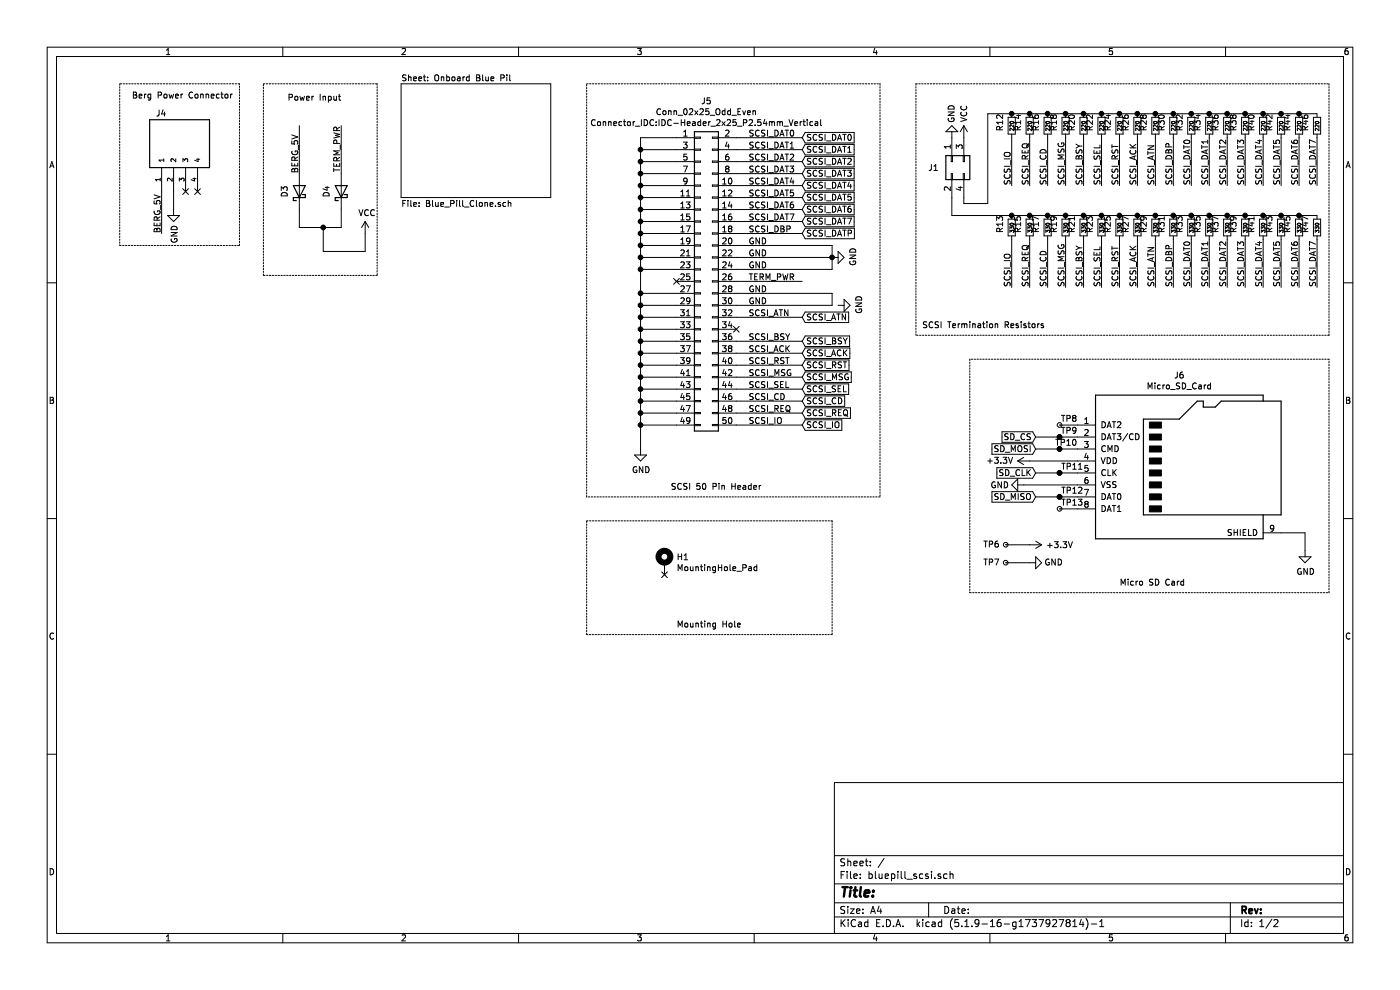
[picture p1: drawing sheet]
EESchema Schematic File Version 4
EELAYER 30 0
EELAYER END
$Descr A4 11693 8268
encoding utf-8
Sheet 1 2
Title ""
Date ""
Rev ""
Comp ""
Comment1 ""
Comment2 ""
Comment3 ""
Comment4 ""
$EndDescr
$Comp
L Connector_Generic:Conn_02x25_Odd_Even J5
U 1 1
P 5850 2350
F 0 "J5" H 5900 3857 50  0000 C CNN
F 1 "Conn_02x25_Odd_Even" H 5900 3766 50  0000 C CNN
F 2 "Connector_IDC:IDC-Header_2x25_P2.54mm_Vertical" H 5900 3675 50  0000 C CNN
F 3 "~" H 5850 2350 50  0001 C CNN
F 4 "https://lcsc.com/product-detail/IDC-Connectors_BOOMELE-Boom-Precision-Elec-C30006_C30006.html" H 5850 2350 50  0001 C CNN "LCSC"
	1    5850 2350
	1    0    0    -1  
$EndComp
Wire Wire Line
	6150 1150 6700 1150
Wire Wire Line
	6150 1250 6700 1250
Wire Wire Line
	6150 1350 6700 1350
Wire Wire Line
	6150 1450 6700 1450
Wire Wire Line
	6150 1550 6700 1550
Wire Wire Line
	6150 1650 6700 1650
Wire Wire Line
	6150 1750 6700 1750
Wire Wire Line
	6150 1850 6700 1850
Text Label 6250 1150 0    50   ~ 0
SCSI_DAT0
Text Label 6250 1250 0    50   ~ 0
SCSI_DAT1
Text Label 6250 1350 0    50   ~ 0
SCSI_DAT2
Text Label 6250 1450 0    50   ~ 0
SCSI_DAT3
Text Label 6250 1550 0    50   ~ 0
SCSI_DAT4
Text Label 6250 1650 0    50   ~ 0
SCSI_DAT5
Text Label 6250 1750 0    50   ~ 0
SCSI_DAT6
Text Label 6250 1850 0    50   ~ 0
SCSI_DAT7
Wire Wire Line
	6150 1950 6700 1950
Wire Wire Line
	6150 2650 6700 2650
Wire Wire Line
	6150 2850 6700 2850
Wire Wire Line
	6150 2950 6700 2950
Wire Wire Line
	6150 3050 6700 3050
Text Label 6250 1950 0    50   ~ 0
SCSI_DBP
Text Label 6250 2850 0    50   ~ 0
SCSI_BSY
Text Label 6250 2950 0    50   ~ 0
SCSI_ACK
Text Label 6250 3050 0    50   ~ 0
SCSI_RST
Wire Wire Line
	6150 3250 6700 3250
Text Label 6250 3250 0    50   ~ 0
SCSI_SEL
Wire Wire Line
	6150 3350 6700 3350
Text Label 6250 3350 0    50   ~ 0
SCSI_CD
Wire Wire Line
	6150 3450 6700 3450
Text Label 6250 3450 0    50   ~ 0
SCSI_REQ
Wire Wire Line
	6150 3550 6700 3550
Text Label 6250 3550 0    50   ~ 0
SCSI_IO
Wire Wire Line
	9000 3950 8850 3950
$Comp
L power:+3.3V #PWR014
U 1 1
P 8600 3850
F 0 "#PWR014" H 8600 3700 50  0001 C CNN
F 1 "+3.3V" V 8600 4100 50  0000 C CNN
F 2 "" H 8600 3850 50  0001 C CNN
F 3 "" H 8600 3850 50  0001 C CNN
	1    8600 3850
	0    -1   -1   0   
$EndComp
$Comp
L Connector:Micro_SD_Card J6
U 1 1
P 9900 3850
F 0 "J6" H 9850 4567 50  0000 C CNN
F 1 "Micro_SD_Card" H 9850 4476 50  0000 C CNN
F 2 "Connector_Card:microSD_HC_Molex_104031-0811" H 11050 4150 50  0001 C CNN
F 3 "https://www.mouser.com/datasheet/2/276/1/1040310811_MEMORY_CARD_SOCKET-153593.pdf" H 9900 3850 50  0001 C CNN
F 4 "https://www.mouser.com/ProductDetail/538-104031-0811" H 9900 3850 50  0001 C CNN "Mouser"
	1    9900 3850
	1    0    0    -1  
$EndComp
Wire Wire Line
	10700 4450 10900 4450
Wire Wire Line
	10900 4450 10900 4600
$Comp
L power:GND #PWR018
U 1 1
P 10900 4600
F 0 "#PWR018" H 10900 4350 50  0001 C CNN
F 1 "GND" H 10905 4427 50  0000 C CNN
F 2 "" H 10900 4600 50  0001 C CNN
F 3 "" H 10900 4600 50  0001 C CNN
	1    10900 4600
	1    0    0    -1  
$EndComp
Wire Wire Line
	5650 1150 5350 1150
Wire Wire Line
	5650 1250 5350 1250
Wire Wire Line
	5650 1350 5350 1350
Wire Wire Line
	5650 1450 5350 1450
Wire Wire Line
	5650 1550 5350 1550
Wire Wire Line
	5650 1650 5350 1650
Wire Wire Line
	5650 1750 5350 1750
Wire Wire Line
	5650 1850 5350 1850
Wire Wire Line
	5650 1950 5350 1950
Wire Wire Line
	5650 2050 5350 2050
Wire Wire Line
	5650 2150 5350 2150
Wire Wire Line
	5650 2250 5350 2250
Wire Wire Line
	5650 2450 5350 2450
Wire Wire Line
	5650 2550 5350 2550
Wire Wire Line
	5650 2650 5350 2650
Wire Wire Line
	5650 2750 5350 2750
Wire Wire Line
	5650 2850 5350 2850
Wire Wire Line
	5650 2950 5350 2950
Wire Wire Line
	5650 3050 5350 3050
Wire Wire Line
	5650 3150 5350 3150
Wire Wire Line
	5650 3250 5350 3250
Wire Wire Line
	5650 3350 5350 3350
Wire Wire Line
	5650 3450 5350 3450
Wire Wire Line
	5650 3550 5350 3550
Wire Wire Line
	5350 1150 5350 1250
Connection ~ 5350 3550
Connection ~ 5350 1250
Wire Wire Line
	5350 1250 5350 1350
Connection ~ 5350 1350
Wire Wire Line
	5350 1350 5350 1450
Connection ~ 5350 1450
Wire Wire Line
	5350 1450 5350 1550
Connection ~ 5350 1550
Wire Wire Line
	5350 1550 5350 1650
Connection ~ 5350 1650
Wire Wire Line
	5350 1650 5350 1750
Connection ~ 5350 1750
Wire Wire Line
	5350 1750 5350 1850
Connection ~ 5350 1850
Wire Wire Line
	5350 1850 5350 1950
Connection ~ 5350 1950
Wire Wire Line
	5350 1950 5350 2050
Connection ~ 5350 2050
Wire Wire Line
	5350 2050 5350 2150
Connection ~ 5350 2150
Wire Wire Line
	5350 2150 5350 2250
Connection ~ 5350 2250
Connection ~ 5350 2450
Wire Wire Line
	5350 2450 5350 2550
Connection ~ 5350 2550
Wire Wire Line
	5350 2550 5350 2650
Connection ~ 5350 2650
Wire Wire Line
	5350 2650 5350 2750
Connection ~ 5350 2750
Wire Wire Line
	5350 2750 5350 2850
Connection ~ 5350 2850
Wire Wire Line
	5350 2850 5350 2950
Connection ~ 5350 2950
Wire Wire Line
	5350 2950 5350 3050
Connection ~ 5350 3050
Wire Wire Line
	5350 3050 5350 3150
Connection ~ 5350 3150
Wire Wire Line
	5350 3150 5350 3250
Connection ~ 5350 3250
Wire Wire Line
	5350 3250 5350 3350
Connection ~ 5350 3350
Wire Wire Line
	5350 3350 5350 3450
Connection ~ 5350 3450
Wire Wire Line
	5350 3450 5350 3550
Text Label 6250 2650 0    50   ~ 0
SCSI_ATN
Wire Wire Line
	6150 2050 6950 2050
Wire Wire Line
	6950 2050 6950 2150
Wire Wire Line
	6150 2150 6950 2150
Connection ~ 6950 2150
Wire Wire Line
	6950 2150 6950 2250
Wire Wire Line
	6150 2250 6950 2250
Wire Wire Line
	6150 2450 6950 2450
Wire Wire Line
	6950 2450 6950 2550
Wire Wire Line
	6150 2550 6950 2550
$Comp
L power:GND #PWR013
U 1 1
P 6950 2150
F 0 "#PWR013" H 6950 1900 50  0001 C CNN
F 1 "GND" H 6955 1977 50  0000 C CNN
F 2 "" H 6950 2150 50  0001 C CNN
F 3 "" H 6950 2150 50  0001 C CNN
	1    6950 2150
	0    -1   -1   0   
$EndComp
Wire Wire Line
	6150 3150 6700 3150
Text Label 6250 3150 0    50   ~ 0
SCSI_MSG
$Comp
L power:GND #PWR015
U 1 1
P 7950 1150
F 0 "#PWR015" H 7950 900 50  0001 C CNN
F 1 "GND" V 7950 950 50  0000 C CNN
F 2 "" H 7950 1150 50  0001 C CNN
F 3 "" H 7950 1150 50  0001 C CNN
	1    7950 1150
	-1   0    0    1   
$EndComp
Wire Wire Line
	5350 2250 5350 2450
NoConn ~ 5650 2350
NoConn ~ 6150 2750
Text Label 6250 2050 0    50   ~ 0
GND
Text Label 6250 2150 0    50   ~ 0
GND
Text Label 6250 2250 0    50   ~ 0
GND
Text Label 6250 2350 0    50   ~ 0
TERM_PWR
Text Label 6250 2450 0    50   ~ 0
GND
Text Label 6250 2550 0    50   ~ 0
GND
Wire Wire Line
	9000 3750 8850 3750
Wire Wire Line
	9000 3650 8850 3650
Wire Wire Line
	9000 4150 8850 4150
Wire Notes Line
	7650 700  11100 700 
Wire Notes Line
	11100 700  11100 2800
Wire Notes Line
	11100 2800 7650 2800
Wire Notes Line
	7650 2800 7650 700 
Wire Notes Line
	4900 700  7350 700 
Wire Notes Line
	7350 700  7350 4150
Wire Notes Line
	7350 4150 4900 4150
Wire Notes Line
	4900 4150 4900 700 
Text Notes 5600 4100 0    50   ~ 0
SCSI 50 Pin Header
$Comp
L Mechanical:MountingHole_Pad H1
U 1 1
P 5550 4700
F 0 "H1" H 5650 4749 50  0000 L CNN
F 1 "MountingHole_Pad" H 5650 4658 50  0000 L CNN
F 2 "MountingHole:MountingHole_2.7mm_M2.5" H 5550 4700 50  0001 C CNN
F 3 "~" H 5550 4700 50  0001 C CNN
	1    5550 4700
	1    0    0    -1  
$EndComp
Wire Wire Line
	5350 3550 5350 3750
$Comp
L power:GND #PWR012
U 1 1
P 5350 3750
F 0 "#PWR012" H 5350 3500 50  0001 C CNN
F 1 "GND" H 5355 3577 50  0000 C CNN
F 2 "" H 5350 3750 50  0001 C CNN
F 3 "" H 5350 3750 50  0001 C CNN
	1    5350 3750
	1    0    0    -1  
$EndComp
Wire Notes Line
	8100 4950 11100 4950
Wire Notes Line
	11100 4950 11100 3000
Wire Notes Line
	11100 3000 8100 3000
Text Notes 9350 4900 0    50   ~ 0
Micro SD Card
Wire Notes Line
	6950 4350 6950 5300
Wire Notes Line
	6950 5300 4900 5300
Wire Notes Line
	4900 5300 4900 4350
Wire Notes Line
	4900 4350 6950 4350
Text Notes 5650 5250 0    50   ~ 0
Mounting Hole
NoConn ~ 5550 4800
Text Label 8450 2400 1    50   ~ 0
SCSI_IO
Text Label 8600 2400 1    50   ~ 0
SCSI_REQ
Text Label 8750 2400 1    50   ~ 0
SCSI_CD
Text Label 8900 2400 1    50   ~ 0
SCSI_MSG
Text Label 9050 2400 1    50   ~ 0
SCSI_BSY
Text Label 9200 2400 1    50   ~ 0
SCSI_SEL
Text Label 9350 2400 1    50   ~ 0
SCSI_RST
Text Label 9500 2400 1    50   ~ 0
SCSI_ACK
Text Label 9650 2400 1    50   ~ 0
SCSI_ATN
Wire Wire Line
	8450 2000 8450 2400
Wire Wire Line
	8600 2000 8600 2400
Wire Wire Line
	8750 2000 8750 2400
Wire Wire Line
	8900 2000 8900 2400
Wire Wire Line
	9050 2000 9050 2400
Wire Wire Line
	9200 2000 9200 2400
Wire Wire Line
	9350 2000 9350 2400
Wire Wire Line
	9500 2000 9500 2400
Wire Wire Line
	9650 2000 9650 2400
Text Label 9800 2400 1    50   ~ 0
SCSI_DBP
Text Label 9800 1550 1    50   ~ 0
SCSI_DBP
Text Notes 7700 2750 0    50   ~ 0
SCSI Termination Resistors
Text Label 11000 2400 1    50   ~ 0
SCSI_DAT7
Text Label 10850 2400 1    50   ~ 0
SCSI_DAT6
Text Label 10250 2400 1    50   ~ 0
SCSI_DAT2
Text Label 10700 2400 1    50   ~ 0
SCSI_DAT5
Text Label 10550 2400 1    50   ~ 0
SCSI_DAT4
Text Label 10400 2400 1    50   ~ 0
SCSI_DAT3
Text Label 10100 2400 1    50   ~ 0
SCSI_DAT1
Wire Wire Line
	11000 2000 11000 2400
Wire Wire Line
	10850 2000 10850 2400
Wire Wire Line
	10700 2000 10700 2400
Wire Wire Line
	10550 2000 10550 2400
Wire Wire Line
	10400 2000 10400 2400
Wire Wire Line
	10250 2000 10250 2400
Wire Wire Line
	10100 2000 10100 2400
Wire Wire Line
	9950 2000 9950 2400
Wire Wire Line
	9800 2000 9800 2400
Text Label 9950 2400 1    50   ~ 0
SCSI_DAT0
Text Label 11000 1550 1    50   ~ 0
SCSI_DAT7
Text Label 10850 1550 1    50   ~ 0
SCSI_DAT6
Text Label 10250 1550 1    50   ~ 0
SCSI_DAT2
Text Label 10700 1550 1    50   ~ 0
SCSI_DAT5
Text Label 10550 1550 1    50   ~ 0
SCSI_DAT4
Text Label 10400 1550 1    50   ~ 0
SCSI_DAT3
Text Label 10100 1550 1    50   ~ 0
SCSI_DAT1
Wire Wire Line
	9650 1150 9650 1550
Wire Wire Line
	9500 1150 9500 1550
Wire Wire Line
	9350 1150 9350 1550
Wire Wire Line
	9200 1150 9200 1550
Wire Wire Line
	9050 1150 9050 1550
Wire Wire Line
	8900 1150 8900 1550
Wire Wire Line
	8750 1150 8750 1550
Wire Wire Line
	8600 1150 8600 1550
Wire Wire Line
	8450 1150 8450 1550
Wire Wire Line
	11000 1150 11000 1550
Wire Wire Line
	10850 1150 10850 1550
Wire Wire Line
	10700 1150 10700 1550
Wire Wire Line
	10550 1150 10550 1550
Wire Wire Line
	10400 1150 10400 1550
Wire Wire Line
	10250 1150 10250 1550
Wire Wire Line
	10100 1150 10100 1550
Wire Wire Line
	9950 1150 9950 1550
Wire Wire Line
	9800 1150 9800 1550
Text Label 9950 1550 1    50   ~ 0
SCSI_DAT0
Text Label 9650 1550 1    50   ~ 0
SCSI_ATN
Text Label 9500 1550 1    50   ~ 0
SCSI_ACK
Text Label 9350 1550 1    50   ~ 0
SCSI_RST
Text Label 9200 1550 1    50   ~ 0
SCSI_SEL
Text Label 9050 1550 1    50   ~ 0
SCSI_BSY
Text Label 8900 1550 1    50   ~ 0
SCSI_MSG
Text Label 8750 1550 1    50   ~ 0
SCSI_CD
Text Label 8600 1550 1    50   ~ 0
SCSI_REQ
Text Label 8450 1550 1    50   ~ 0
SCSI_IO
$Comp
L power:GND #PWR06
U 1 1
P 1450 1750
F 0 "#PWR06" H 1450 1500 50  0001 C CNN
F 1 "GND" V 1455 1622 50  0000 R CNN
F 2 "" H 1450 1750 50  0001 C CNN
F 3 "" H 1450 1750 50  0001 C CNN
	1    1450 1750
	1    0    0    -1  
$EndComp
Wire Wire Line
	1450 1600 1450 1750
NoConn ~ 1550 1600
NoConn ~ 1650 1600
Wire Notes Line
	1000 700  1000 2050
Wire Notes Line
	1000 2050 2000 2050
Wire Notes Line
	2000 2050 2000 700 
Wire Notes Line
	2000 700  1000 700 
$Comp
L bluepill_scsi-rescue:171825-4-171825-4 J4
U 1 1
P 1550 1200
F 0 "J4" V 1800 1450 50  0000 R CNN
F 1 "Berg Power Connector" V 1950 1650 50  0000 R CNN
F 2 "171825-4:TE_171825-4" H 1550 1200 50  0001 L BNN
F 3 "171825-4" H 1550 1200 50  0001 L BNN
	1    1550 1200
	0    -1   -1   0   
$EndComp
Wire Wire Line
	2500 1900 2700 1900
Wire Wire Line
	2700 1900 2700 2100
Wire Wire Line
	2700 2100 3050 2100
Wire Wire Line
	3050 2100 3050 1950
Connection ~ 2700 1900
Wire Wire Line
	2700 1900 2850 1900
Text Label 2850 1050 3    50   ~ 0
TERM_PWR
Wire Notes Line
	3150 2300 2200 2300
Wire Notes Line
	2200 2300 2200 700 
Wire Notes Line
	2200 700  3150 700 
Wire Notes Line
	3150 700  3150 2300
Text Notes 2400 850  0    50   ~ 0
Power Input
Wire Wire Line
	6150 2350 6700 2350
$Comp
L power:VCC #PWR017
U 1 1
P 8050 1150
F 0 "#PWR017" H 8050 1000 50  0001 C CNN
F 1 "VCC" V 8050 1350 50  0000 C CNN
F 2 "" H 8050 1150 50  0001 C CNN
F 3 "" H 8050 1150 50  0001 C CNN
	1    8050 1150
	1    0    0    -1  
$EndComp
$Sheet
S 3350 700  1250 950 
U 60A49332
F0 "Onboard Blue Pil" 50
F1 "Blue_Pill_Clone.sch" 50
$EndSheet
Text GLabel 6700 1250 2    50   Input ~ 0
SCSI_DAT1
Text GLabel 6700 1150 2    50   Input ~ 0
SCSI_DAT0
Text GLabel 6700 3550 2    50   Input ~ 0
SCSI_IO
Text GLabel 6700 3450 2    50   Input ~ 0
SCSI_REQ
Text GLabel 6700 3350 2    50   Input ~ 0
SCSI_CD
Text GLabel 6700 3250 2    50   Input ~ 0
SCSI_SEL
Text GLabel 6700 3150 2    50   Input ~ 0
SCSI_MSG
Text GLabel 6700 3050 2    50   Input ~ 0
SCSI_RST
Text GLabel 6700 2950 2    50   Input ~ 0
SCSI_ACK
Text GLabel 6700 2850 2    50   Input ~ 0
SCSI_BSY
Text GLabel 6700 2650 2    50   Input ~ 0
SCSI_ATN
Text GLabel 6700 1850 2    50   Input ~ 0
SCSI_DAT7
Text GLabel 6700 1750 2    50   Input ~ 0
SCSI_DAT6
Text GLabel 6700 1650 2    50   Input ~ 0
SCSI_DAT5
Text GLabel 6700 1550 2    50   Input ~ 0
SCSI_DAT4
Text GLabel 8650 3650 0    50   Input ~ 0
SD_CS
Text GLabel 8650 3950 0    50   Input ~ 0
SD_CLK
Text GLabel 8650 4150 0    50   Input ~ 0
SD_MISO
Text GLabel 8650 3750 0    50   Input ~ 0
SD_MOSI
Text GLabel 6700 1950 2    50   Input ~ 0
SCSI_DATP
Text GLabel 6700 1350 2    50   Input ~ 0
SCSI_DAT2
Text GLabel 6700 1450 2    50   Input ~ 0
SCSI_DAT3
Wire Wire Line
	2850 1050 2850 1450
Text Label 1350 1950 1    50   ~ 0
BERG_5V
Wire Wire Line
	1350 1600 1350 1950
Text Label 2500 1450 1    50   ~ 0
BERG_5V
Wire Wire Line
	2500 1050 2500 1450
$Comp
L Device:R_Small R12
U 1 1
P 8450 1050
F 0 "R12" V 8350 1000 50  0000 L CNN
F 1 "220" V 8450 1000 31  0000 L CNN
F 2 "Resistor_SMD:R_0603_1608Metric" H 8450 1050 50  0001 C CNN
F 3 "~" H 8450 1050 50  0001 C CNN
F 4 "C22962" H 8450 1050 50  0001 C CNN "LCSC"
	1    8450 1050
	1    0    0    -1  
$EndComp
$Comp
L Device:R_Small R14
U 1 1
P 8600 1050
F 0 "R14" V 8500 1000 50  0000 L CNN
F 1 "220" V 8600 1000 31  0000 L CNN
F 2 "Resistor_SMD:R_0603_1608Metric" H 8600 1050 50  0001 C CNN
F 3 "~" H 8600 1050 50  0001 C CNN
F 4 "C22962" H 8600 1050 50  0001 C CNN "LCSC"
	1    8600 1050
	1    0    0    -1  
$EndComp
$Comp
L Device:R_Small R16
U 1 1
P 8750 1050
F 0 "R16" V 8650 1000 50  0000 L CNN
F 1 "220" V 8750 1000 31  0000 L CNN
F 2 "Resistor_SMD:R_0603_1608Metric" H 8750 1050 50  0001 C CNN
F 3 "~" H 8750 1050 50  0001 C CNN
F 4 "C22962" H 8750 1050 50  0001 C CNN "LCSC"
	1    8750 1050
	1    0    0    -1  
$EndComp
$Comp
L Device:R_Small R18
U 1 1
P 8900 1050
F 0 "R18" V 8800 1000 50  0000 L CNN
F 1 "220" V 8900 1000 31  0000 L CNN
F 2 "Resistor_SMD:R_0603_1608Metric" H 8900 1050 50  0001 C CNN
F 3 "~" H 8900 1050 50  0001 C CNN
F 4 "C22962" H 8900 1050 50  0001 C CNN "LCSC"
	1    8900 1050
	1    0    0    -1  
$EndComp
$Comp
L Device:R_Small R20
U 1 1
P 9050 1050
F 0 "R20" V 8950 1000 50  0000 L CNN
F 1 "220" V 9050 1000 31  0000 L CNN
F 2 "Resistor_SMD:R_0603_1608Metric" H 9050 1050 50  0001 C CNN
F 3 "~" H 9050 1050 50  0001 C CNN
F 4 "C22962" H 9050 1050 50  0001 C CNN "LCSC"
	1    9050 1050
	1    0    0    -1  
$EndComp
$Comp
L Device:R_Small R22
U 1 1
P 9200 1050
F 0 "R22" V 9100 1000 50  0000 L CNN
F 1 "220" V 9200 1000 31  0000 L CNN
F 2 "Resistor_SMD:R_0603_1608Metric" H 9200 1050 50  0001 C CNN
F 3 "~" H 9200 1050 50  0001 C CNN
F 4 "C22962" H 9200 1050 50  0001 C CNN "LCSC"
	1    9200 1050
	1    0    0    -1  
$EndComp
$Comp
L Device:R_Small R24
U 1 1
P 9350 1050
F 0 "R24" V 9250 1000 50  0000 L CNN
F 1 "220" V 9350 1000 31  0000 L CNN
F 2 "Resistor_SMD:R_0603_1608Metric" H 9350 1050 50  0001 C CNN
F 3 "~" H 9350 1050 50  0001 C CNN
F 4 "C22962" H 9350 1050 50  0001 C CNN "LCSC"
	1    9350 1050
	1    0    0    -1  
$EndComp
$Comp
L Device:R_Small R26
U 1 1
P 9500 1050
F 0 "R26" V 9400 1000 50  0000 L CNN
F 1 "220" V 9500 1000 31  0000 L CNN
F 2 "Resistor_SMD:R_0603_1608Metric" H 9500 1050 50  0001 C CNN
F 3 "~" H 9500 1050 50  0001 C CNN
F 4 "C22962" H 9500 1050 50  0001 C CNN "LCSC"
	1    9500 1050
	1    0    0    -1  
$EndComp
$Comp
L Device:R_Small R28
U 1 1
P 9650 1050
F 0 "R28" V 9550 1000 50  0000 L CNN
F 1 "220" V 9650 1000 31  0000 L CNN
F 2 "Resistor_SMD:R_0603_1608Metric" H 9650 1050 50  0001 C CNN
F 3 "~" H 9650 1050 50  0001 C CNN
F 4 "C22962" H 9650 1050 50  0001 C CNN "LCSC"
	1    9650 1050
	1    0    0    -1  
$EndComp
$Comp
L Device:R_Small R30
U 1 1
P 9800 1050
F 0 "R30" V 9700 1000 50  0000 L CNN
F 1 "220" V 9800 1000 31  0000 L CNN
F 2 "Resistor_SMD:R_0603_1608Metric" H 9800 1050 50  0001 C CNN
F 3 "~" H 9800 1050 50  0001 C CNN
F 4 "C22962" H 9800 1050 50  0001 C CNN "LCSC"
	1    9800 1050
	1    0    0    -1  
$EndComp
$Comp
L Device:R_Small R32
U 1 1
P 9950 1050
F 0 "R32" V 9850 1000 50  0000 L CNN
F 1 "220" V 9950 1000 31  0000 L CNN
F 2 "Resistor_SMD:R_0603_1608Metric" H 9950 1050 50  0001 C CNN
F 3 "~" H 9950 1050 50  0001 C CNN
F 4 "C22962" H 9950 1050 50  0001 C CNN "LCSC"
	1    9950 1050
	1    0    0    -1  
$EndComp
$Comp
L Device:R_Small R34
U 1 1
P 10100 1050
F 0 "R34" V 10000 1000 50  0000 L CNN
F 1 "220" V 10100 1000 31  0000 L CNN
F 2 "Resistor_SMD:R_0603_1608Metric" H 10100 1050 50  0001 C CNN
F 3 "~" H 10100 1050 50  0001 C CNN
F 4 "C22962" H 10100 1050 50  0001 C CNN "LCSC"
	1    10100 1050
	1    0    0    -1  
$EndComp
$Comp
L Device:R_Small R36
U 1 1
P 10250 1050
F 0 "R36" V 10150 1000 50  0000 L CNN
F 1 "220" V 10250 1000 31  0000 L CNN
F 2 "Resistor_SMD:R_0603_1608Metric" H 10250 1050 50  0001 C CNN
F 3 "~" H 10250 1050 50  0001 C CNN
F 4 "C22962" H 10250 1050 50  0001 C CNN "LCSC"
	1    10250 1050
	1    0    0    -1  
$EndComp
$Comp
L Device:R_Small R38
U 1 1
P 10400 1050
F 0 "R38" V 10300 1000 50  0000 L CNN
F 1 "220" V 10400 1000 31  0000 L CNN
F 2 "Resistor_SMD:R_0603_1608Metric" H 10400 1050 50  0001 C CNN
F 3 "~" H 10400 1050 50  0001 C CNN
F 4 "C22962" H 10400 1050 50  0001 C CNN "LCSC"
	1    10400 1050
	1    0    0    -1  
$EndComp
$Comp
L Device:R_Small R40
U 1 1
P 10550 1050
F 0 "R40" V 10450 1000 50  0000 L CNN
F 1 "220" V 10550 1000 31  0000 L CNN
F 2 "Resistor_SMD:R_0603_1608Metric" H 10550 1050 50  0001 C CNN
F 3 "~" H 10550 1050 50  0001 C CNN
F 4 "C22962" H 10550 1050 50  0001 C CNN "LCSC"
	1    10550 1050
	1    0    0    -1  
$EndComp
$Comp
L Device:R_Small R42
U 1 1
P 10700 1050
F 0 "R42" V 10600 1000 50  0000 L CNN
F 1 "220" V 10700 1000 31  0000 L CNN
F 2 "Resistor_SMD:R_0603_1608Metric" H 10700 1050 50  0001 C CNN
F 3 "~" H 10700 1050 50  0001 C CNN
F 4 "C22962" H 10700 1050 50  0001 C CNN "LCSC"
	1    10700 1050
	1    0    0    -1  
$EndComp
$Comp
L Device:R_Small R44
U 1 1
P 10850 1050
F 0 "R44" V 10750 1000 50  0000 L CNN
F 1 "220" V 10850 1000 31  0000 L CNN
F 2 "Resistor_SMD:R_0603_1608Metric" H 10850 1050 50  0001 C CNN
F 3 "~" H 10850 1050 50  0001 C CNN
F 4 "C22962" H 10850 1050 50  0001 C CNN "LCSC"
	1    10850 1050
	1    0    0    -1  
$EndComp
$Comp
L Device:R_Small R46
U 1 1
P 11000 1050
F 0 "R46" V 10900 1000 50  0000 L CNN
F 1 "220" V 11000 1000 31  0000 L CNN
F 2 "Resistor_SMD:R_0603_1608Metric" H 11000 1050 50  0001 C CNN
F 3 "~" H 11000 1050 50  0001 C CNN
F 4 "C22962" H 11000 1050 50  0001 C CNN "LCSC"
	1    11000 1050
	1    0    0    -1  
$EndComp
Wire Wire Line
	11000 950  10850 950 
Connection ~ 8450 950 
Wire Wire Line
	8450 950  8250 950 
Connection ~ 8600 950 
Wire Wire Line
	8600 950  8450 950 
Connection ~ 8750 950 
Wire Wire Line
	8750 950  8600 950 
Connection ~ 8900 950 
Wire Wire Line
	8900 950  8750 950 
Connection ~ 9050 950 
Wire Wire Line
	9050 950  8900 950 
Connection ~ 9200 950 
Wire Wire Line
	9200 950  9050 950 
Connection ~ 9350 950 
Wire Wire Line
	9350 950  9200 950 
Connection ~ 9500 950 
Wire Wire Line
	9500 950  9350 950 
Connection ~ 9650 950 
Wire Wire Line
	9650 950  9500 950 
Connection ~ 9800 950 
Wire Wire Line
	9800 950  9650 950 
Connection ~ 9950 950 
Wire Wire Line
	9950 950  9800 950 
Connection ~ 10100 950 
Wire Wire Line
	10100 950  9950 950 
Connection ~ 10250 950 
Wire Wire Line
	10250 950  10100 950 
Connection ~ 10400 950 
Wire Wire Line
	10400 950  10250 950 
Connection ~ 10550 950 
Wire Wire Line
	10550 950  10400 950 
Connection ~ 10700 950 
Wire Wire Line
	10700 950  10550 950 
Connection ~ 10850 950 
Wire Wire Line
	10850 950  10700 950 
$Comp
L Device:R_Small R13
U 1 1
P 8450 1900
F 0 "R13" V 8350 1850 50  0000 L CNN
F 1 "330" V 8450 1850 31  0000 L CNN
F 2 "Resistor_SMD:R_0603_1608Metric" H 8450 1900 50  0001 C CNN
F 3 "~" H 8450 1900 50  0001 C CNN
F 4 "C23138" H 8450 1900 50  0001 C CNN "LCSC"
	1    8450 1900
	1    0    0    -1  
$EndComp
$Comp
L Device:R_Small R15
U 1 1
P 8600 1900
F 0 "R15" V 8500 1850 50  0000 L CNN
F 1 "330" V 8600 1850 31  0000 L CNN
F 2 "Resistor_SMD:R_0603_1608Metric" H 8600 1900 50  0001 C CNN
F 3 "~" H 8600 1900 50  0001 C CNN
F 4 "C23138" H 8600 1900 50  0001 C CNN "LCSC"
	1    8600 1900
	1    0    0    -1  
$EndComp
$Comp
L Device:R_Small R17
U 1 1
P 8750 1900
F 0 "R17" V 8650 1850 50  0000 L CNN
F 1 "330" V 8750 1850 31  0000 L CNN
F 2 "Resistor_SMD:R_0603_1608Metric" H 8750 1900 50  0001 C CNN
F 3 "~" H 8750 1900 50  0001 C CNN
F 4 "C23138" H 8750 1900 50  0001 C CNN "LCSC"
	1    8750 1900
	1    0    0    -1  
$EndComp
$Comp
L Device:R_Small R19
U 1 1
P 8900 1900
F 0 "R19" V 8800 1850 50  0000 L CNN
F 1 "330" V 8900 1850 31  0000 L CNN
F 2 "Resistor_SMD:R_0603_1608Metric" H 8900 1900 50  0001 C CNN
F 3 "~" H 8900 1900 50  0001 C CNN
F 4 "C23138" H 8900 1900 50  0001 C CNN "LCSC"
	1    8900 1900
	1    0    0    -1  
$EndComp
$Comp
L Device:R_Small R21
U 1 1
P 9050 1900
F 0 "R21" V 8950 1850 50  0000 L CNN
F 1 "330" V 9050 1850 31  0000 L CNN
F 2 "Resistor_SMD:R_0603_1608Metric" H 9050 1900 50  0001 C CNN
F 3 "~" H 9050 1900 50  0001 C CNN
F 4 "C23138" H 9050 1900 50  0001 C CNN "LCSC"
	1    9050 1900
	1    0    0    -1  
$EndComp
$Comp
L Device:R_Small R23
U 1 1
P 9200 1900
F 0 "R23" V 9100 1850 50  0000 L CNN
F 1 "330" V 9200 1850 31  0000 L CNN
F 2 "Resistor_SMD:R_0603_1608Metric" H 9200 1900 50  0001 C CNN
F 3 "~" H 9200 1900 50  0001 C CNN
F 4 "C23138" H 9200 1900 50  0001 C CNN "LCSC"
	1    9200 1900
	1    0    0    -1  
$EndComp
$Comp
L Device:R_Small R25
U 1 1
P 9350 1900
F 0 "R25" V 9250 1850 50  0000 L CNN
F 1 "330" V 9350 1850 31  0000 L CNN
F 2 "Resistor_SMD:R_0603_1608Metric" H 9350 1900 50  0001 C CNN
F 3 "~" H 9350 1900 50  0001 C CNN
F 4 "C23138" H 9350 1900 50  0001 C CNN "LCSC"
	1    9350 1900
	1    0    0    -1  
$EndComp
$Comp
L Device:R_Small R27
U 1 1
P 9500 1900
F 0 "R27" V 9400 1850 50  0000 L CNN
F 1 "330" V 9500 1850 31  0000 L CNN
F 2 "Resistor_SMD:R_0603_1608Metric" H 9500 1900 50  0001 C CNN
F 3 "~" H 9500 1900 50  0001 C CNN
F 4 "C23138" H 9500 1900 50  0001 C CNN "LCSC"
	1    9500 1900
	1    0    0    -1  
$EndComp
$Comp
L Device:R_Small R29
U 1 1
P 9650 1900
F 0 "R29" V 9550 1850 50  0000 L CNN
F 1 "330" V 9650 1850 31  0000 L CNN
F 2 "Resistor_SMD:R_0603_1608Metric" H 9650 1900 50  0001 C CNN
F 3 "~" H 9650 1900 50  0001 C CNN
F 4 "C23138" H 9650 1900 50  0001 C CNN "LCSC"
	1    9650 1900
	1    0    0    -1  
$EndComp
$Comp
L Device:R_Small R31
U 1 1
P 9800 1900
F 0 "R31" V 9700 1850 50  0000 L CNN
F 1 "330" V 9800 1850 31  0000 L CNN
F 2 "Resistor_SMD:R_0603_1608Metric" H 9800 1900 50  0001 C CNN
F 3 "~" H 9800 1900 50  0001 C CNN
F 4 "C23138" H 9800 1900 50  0001 C CNN "LCSC"
	1    9800 1900
	1    0    0    -1  
$EndComp
$Comp
L Device:R_Small R33
U 1 1
P 9950 1900
F 0 "R33" V 9850 1850 50  0000 L CNN
F 1 "330" V 9950 1850 31  0000 L CNN
F 2 "Resistor_SMD:R_0603_1608Metric" H 9950 1900 50  0001 C CNN
F 3 "~" H 9950 1900 50  0001 C CNN
F 4 "C23138" H 9950 1900 50  0001 C CNN "LCSC"
	1    9950 1900
	1    0    0    -1  
$EndComp
$Comp
L Device:R_Small R35
U 1 1
P 10100 1900
F 0 "R35" V 10000 1850 50  0000 L CNN
F 1 "330" V 10100 1850 31  0000 L CNN
F 2 "Resistor_SMD:R_0603_1608Metric" H 10100 1900 50  0001 C CNN
F 3 "~" H 10100 1900 50  0001 C CNN
F 4 "C23138" H 10100 1900 50  0001 C CNN "LCSC"
	1    10100 1900
	1    0    0    -1  
$EndComp
$Comp
L Device:R_Small R37
U 1 1
P 10250 1900
F 0 "R37" V 10150 1850 50  0000 L CNN
F 1 "330" V 10250 1850 31  0000 L CNN
F 2 "Resistor_SMD:R_0603_1608Metric" H 10250 1900 50  0001 C CNN
F 3 "~" H 10250 1900 50  0001 C CNN
F 4 "C23138" H 10250 1900 50  0001 C CNN "LCSC"
	1    10250 1900
	1    0    0    -1  
$EndComp
$Comp
L Device:R_Small R39
U 1 1
P 10400 1900
F 0 "R39" V 10300 1850 50  0000 L CNN
F 1 "330" V 10400 1850 31  0000 L CNN
F 2 "Resistor_SMD:R_0603_1608Metric" H 10400 1900 50  0001 C CNN
F 3 "~" H 10400 1900 50  0001 C CNN
F 4 "C23138" H 10400 1900 50  0001 C CNN "LCSC"
	1    10400 1900
	1    0    0    -1  
$EndComp
$Comp
L Device:R_Small R41
U 1 1
P 10550 1900
F 0 "R41" V 10450 1850 50  0000 L CNN
F 1 "330" V 10550 1850 31  0000 L CNN
F 2 "Resistor_SMD:R_0603_1608Metric" H 10550 1900 50  0001 C CNN
F 3 "~" H 10550 1900 50  0001 C CNN
F 4 "C23138" H 10550 1900 50  0001 C CNN "LCSC"
	1    10550 1900
	1    0    0    -1  
$EndComp
$Comp
L Device:R_Small R43
U 1 1
P 10700 1900
F 0 "R43" V 10600 1850 50  0000 L CNN
F 1 "330" V 10700 1850 31  0000 L CNN
F 2 "Resistor_SMD:R_0603_1608Metric" H 10700 1900 50  0001 C CNN
F 3 "~" H 10700 1900 50  0001 C CNN
F 4 "C23138" H 10700 1900 50  0001 C CNN "LCSC"
	1    10700 1900
	1    0    0    -1  
$EndComp
$Comp
L Device:R_Small R45
U 1 1
P 10850 1900
F 0 "R45" V 10750 1850 50  0000 L CNN
F 1 "330" V 10850 1850 31  0000 L CNN
F 2 "Resistor_SMD:R_0603_1608Metric" H 10850 1900 50  0001 C CNN
F 3 "~" H 10850 1900 50  0001 C CNN
F 4 "C23138" H 10850 1900 50  0001 C CNN "LCSC"
	1    10850 1900
	1    0    0    -1  
$EndComp
$Comp
L Device:R_Small R47
U 1 1
P 11000 1900
F 0 "R47" V 10900 1850 50  0000 L CNN
F 1 "330" V 11000 1850 31  0000 L CNN
F 2 "Resistor_SMD:R_0603_1608Metric" H 11000 1900 50  0001 C CNN
F 3 "~" H 11000 1900 50  0001 C CNN
F 4 "C23138" H 11000 1900 50  0001 C CNN "LCSC"
	1    11000 1900
	1    0    0    -1  
$EndComp
Wire Wire Line
	8450 1800 8600 1800
Connection ~ 8600 1800
Wire Wire Line
	8600 1800 8750 1800
Connection ~ 8750 1800
Wire Wire Line
	8750 1800 8900 1800
Connection ~ 8900 1800
Wire Wire Line
	8900 1800 9050 1800
Connection ~ 9050 1800
Wire Wire Line
	9050 1800 9200 1800
Connection ~ 9200 1800
Wire Wire Line
	9200 1800 9350 1800
Connection ~ 9350 1800
Wire Wire Line
	9350 1800 9500 1800
Connection ~ 9500 1800
Wire Wire Line
	9500 1800 9650 1800
Connection ~ 9650 1800
Wire Wire Line
	9650 1800 9800 1800
Connection ~ 9800 1800
Wire Wire Line
	9800 1800 9950 1800
Connection ~ 9950 1800
Wire Wire Line
	9950 1800 10100 1800
Connection ~ 10100 1800
Wire Wire Line
	10100 1800 10250 1800
Connection ~ 10250 1800
Wire Wire Line
	10250 1800 10400 1800
Connection ~ 10400 1800
Wire Wire Line
	10400 1800 10550 1800
Connection ~ 10550 1800
Wire Wire Line
	10550 1800 10700 1800
Connection ~ 10700 1800
Wire Wire Line
	10700 1800 10850 1800
Connection ~ 10850 1800
Wire Wire Line
	10850 1800 11000 1800
$Comp
L Connector:TestPoint_Small TP?
U 1 1
P 8850 3650
AR Path="/60A49332/60B1271B" Ref="TP?"  Part="1" 
AR Path="/60B1271B" Ref="TP9"  Part="1" 
F 0 "TP9" H 8700 3600 50  0000 L CNN
F 1 "TestPoint_Small" H 8898 3605 50  0001 L CNN
F 2 "TestPoint:TestPoint_THTPad_D1.0mm_Drill0.5mm" H 9050 3650 50  0001 C CNN
F 3 "~" H 9050 3650 50  0001 C CNN
	1    8850 3650
	-1   0    0    1   
$EndComp
$Comp
L Connector:TestPoint_Small TP?
U 1 1
P 8850 3550
AR Path="/60A49332/60B5D2A1" Ref="TP?"  Part="1" 
AR Path="/60B5D2A1" Ref="TP8"  Part="1" 
F 0 "TP8" H 8700 3500 50  0000 L CNN
F 1 "TestPoint_Small" H 8898 3505 50  0001 L CNN
F 2 "TestPoint:TestPoint_THTPad_D1.0mm_Drill0.5mm" H 9050 3550 50  0001 C CNN
F 3 "~" H 9050 3550 50  0001 C CNN
	1    8850 3550
	-1   0    0    1   
$EndComp
$Comp
L Connector:TestPoint_Small TP?
U 1 1
P 8850 3750
AR Path="/60A49332/60B67CC1" Ref="TP?"  Part="1" 
AR Path="/60B67CC1" Ref="TP10"  Part="1" 
F 0 "TP10" H 8700 3700 50  0000 L CNN
F 1 "TestPoint_Small" H 8898 3705 50  0001 L CNN
F 2 "TestPoint:TestPoint_THTPad_D1.0mm_Drill0.5mm" H 9050 3750 50  0001 C CNN
F 3 "~" H 9050 3750 50  0001 C CNN
	1    8850 3750
	-1   0    0    1   
$EndComp
$Comp
L Connector:TestPoint_Small TP?
U 1 1
P 8850 3950
AR Path="/60A49332/60B72683" Ref="TP?"  Part="1" 
AR Path="/60B72683" Ref="TP11"  Part="1" 
F 0 "TP11" H 8650 3900 50  0000 L CNN
F 1 "TestPoint_Small" H 8898 3905 50  0001 L CNN
F 2 "TestPoint:TestPoint_THTPad_D1.0mm_Drill0.5mm" H 9050 3950 50  0001 C CNN
F 3 "~" H 9050 3950 50  0001 C CNN
	1    8850 3950
	-1   0    0    1   
$EndComp
$Comp
L Connector:TestPoint_Small TP?
U 1 1
P 8850 4150
AR Path="/60A49332/60B7D49D" Ref="TP?"  Part="1" 
AR Path="/60B7D49D" Ref="TP12"  Part="1" 
F 0 "TP12" H 8650 4100 50  0000 L CNN
F 1 "TestPoint_Small" H 8898 4105 50  0001 L CNN
F 2 "TestPoint:TestPoint_THTPad_D1.0mm_Drill0.5mm" H 9050 4150 50  0001 C CNN
F 3 "~" H 9050 4150 50  0001 C CNN
	1    8850 4150
	-1   0    0    1   
$EndComp
$Comp
L Connector:TestPoint_Small TP?
U 1 1
P 8850 4250
AR Path="/60A49332/60B87F1C" Ref="TP?"  Part="1" 
AR Path="/60B87F1C" Ref="TP13"  Part="1" 
F 0 "TP13" H 8650 4200 50  0000 L CNN
F 1 "TestPoint_Small" H 8898 4205 50  0001 L CNN
F 2 "TestPoint:TestPoint_THTPad_D1.0mm_Drill0.5mm" H 9050 4250 50  0001 C CNN
F 3 "~" H 9050 4250 50  0001 C CNN
	1    8850 4250
	-1   0    0    1   
$EndComp
$Comp
L power:GND #PWR0102
U 1 1
P 8550 4050
F 0 "#PWR0102" H 8550 3800 50  0001 C CNN
F 1 "GND" V 8550 3850 50  0000 C CNN
F 2 "" H 8550 4050 50  0001 C CNN
F 3 "" H 8550 4050 50  0001 C CNN
	1    8550 4050
	0    1    1    0   
$EndComp
Wire Wire Line
	9000 3850 8600 3850
Wire Wire Line
	9000 4050 8550 4050
Wire Wire Line
	9000 4250 8850 4250
Wire Wire Line
	9000 3550 8850 3550
$Comp
L Connector:TestPoint_Small TP?
U 1 1
P 8400 4550
AR Path="/60A49332/60C20095" Ref="TP?"  Part="1" 
AR Path="/60C20095" Ref="TP6"  Part="1" 
F 0 "TP6" H 8448 4550 50  0000 L CNN
F 1 "TestPoint_Small" H 8448 4505 50  0001 L CNN
F 2 "TestPoint:TestPoint_THTPad_D1.0mm_Drill0.5mm" H 8600 4550 50  0001 C CNN
F 3 "~" H 8600 4550 50  0001 C CNN
	1    8400 4550
	-1   0    0    1   
$EndComp
$Comp
L power:+3.3V #PWR0103
U 1 1
P 8600 4550
F 0 "#PWR0103" H 8600 4400 50  0001 C CNN
F 1 "+3.3V" V 8600 4800 50  0000 C CNN
F 2 "" H 8600 4550 50  0001 C CNN
F 3 "" H 8600 4550 50  0001 C CNN
	1    8600 4550
	0    1    1    0   
$EndComp
$Comp
L power:GND #PWR0104
U 1 1
P 8600 4700
F 0 "#PWR0104" H 8600 4450 50  0001 C CNN
F 1 "GND" V 8600 4500 50  0000 C CNN
F 2 "" H 8600 4700 50  0001 C CNN
F 3 "" H 8600 4700 50  0001 C CNN
	1    8600 4700
	0    -1   -1   0   
$EndComp
$Comp
L Connector:TestPoint_Small TP?
U 1 1
P 8400 4700
AR Path="/60A49332/60C78D77" Ref="TP?"  Part="1" 
AR Path="/60C78D77" Ref="TP7"  Part="1" 
F 0 "TP7" H 8448 4700 50  0000 L CNN
F 1 "TestPoint_Small" H 8448 4655 50  0001 L CNN
F 2 "TestPoint:TestPoint_THTPad_D1.0mm_Drill0.5mm" H 8600 4700 50  0001 C CNN
F 3 "~" H 8600 4700 50  0001 C CNN
	1    8400 4700
	-1   0    0    1   
$EndComp
Wire Wire Line
	8400 4550 8600 4550
Wire Wire Line
	8600 4700 8400 4700
$Comp
L Device:D_Schottky D4
U 1 1
P 2850 1600
F 0 "D4" H 2850 1725 50  0000 C CNN
F 1 "D_Schottky" H 2850 1726 50  0001 C CNN
F 2 "Diode_SMD:D_SOD-123" H 2850 1600 50  0001 C CNN
F 3 "~" H 2850 1600 50  0001 C CNN
F 4 "C8598" H 2850 1600 50  0001 C CNN "LCSC"
	1    2850 1600
	0    -1   -1   0   
$EndComp
$Comp
L Device:D_Schottky D3
U 1 1
P 2500 1600
F 0 "D3" H 2500 1725 50  0000 C CNN
F 1 "D_Schottky" H 2500 1726 50  0001 C CNN
F 2 "Diode_SMD:D_SOD-123" H 2500 1600 50  0001 C CNN
F 3 "~" H 2500 1600 50  0001 C CNN
F 4 "C8598" H 2500 1600 50  0001 C CNN "LCSC"
	1    2500 1600
	0    -1   -1   0   
$EndComp
Wire Wire Line
	2500 1750 2500 1900
Wire Wire Line
	2850 1750 2850 1900
$Comp
L power:VCC #PWR0105
U 1 1
P 3050 1950
F 0 "#PWR0105" H 3050 1800 50  0001 C CNN
F 1 "VCC" H 3065 2123 50  0000 C CNN
F 2 "" H 3050 1950 50  0001 C CNN
F 3 "" H 3050 1950 50  0001 C CNN
	1    3050 1950
	1    0    0    -1  
$EndComp
$Comp
L Connector_Generic:Conn_02x02_Odd_Even J1
U 1 1
P 7950 1350
F 0 "J1" V 8000 1550 50  0000 R CNN
F 1 "Conn_02x02_Odd_Even" V 7955 1162 50  0001 R CNN
F 2 "Connector_PinHeader_2.54mm:PinHeader_2x02_P2.54mm_Vertical" H 7950 1350 50  0001 C CNN
F 3 "~" H 7950 1350 50  0001 C CNN
	1    7950 1350
	0    -1   1    0   
$EndComp
Wire Wire Line
	8050 1650 8050 1700
Wire Wire Line
	8050 1700 8250 1700
Wire Wire Line
	8250 950  8250 1700
Wire Wire Line
	7950 1650 7950 1800
Wire Wire Line
	7950 1800 8450 1800
Connection ~ 8450 1800
$Comp
L power:GND #PWR0109
U 1 1
P 7000 2550
F 0 "#PWR0109" H 7000 2300 50  0001 C CNN
F 1 "GND" H 7005 2377 50  0000 C CNN
F 2 "" H 7000 2550 50  0001 C CNN
F 3 "" H 7000 2550 50  0001 C CNN
	1    7000 2550
	0    -1   -1   0   
$EndComp
Wire Wire Line
	8650 3650 8850 3650
Connection ~ 8850 3650
Wire Wire Line
	8650 3750 8850 3750
Connection ~ 8850 3750
Wire Wire Line
	8650 3950 8850 3950
Connection ~ 8850 3950
Wire Wire Line
	8650 4150 8850 4150
Connection ~ 8850 4150
Wire Notes Line
	8100 3000 8100 4950
$EndSCHEMATC
